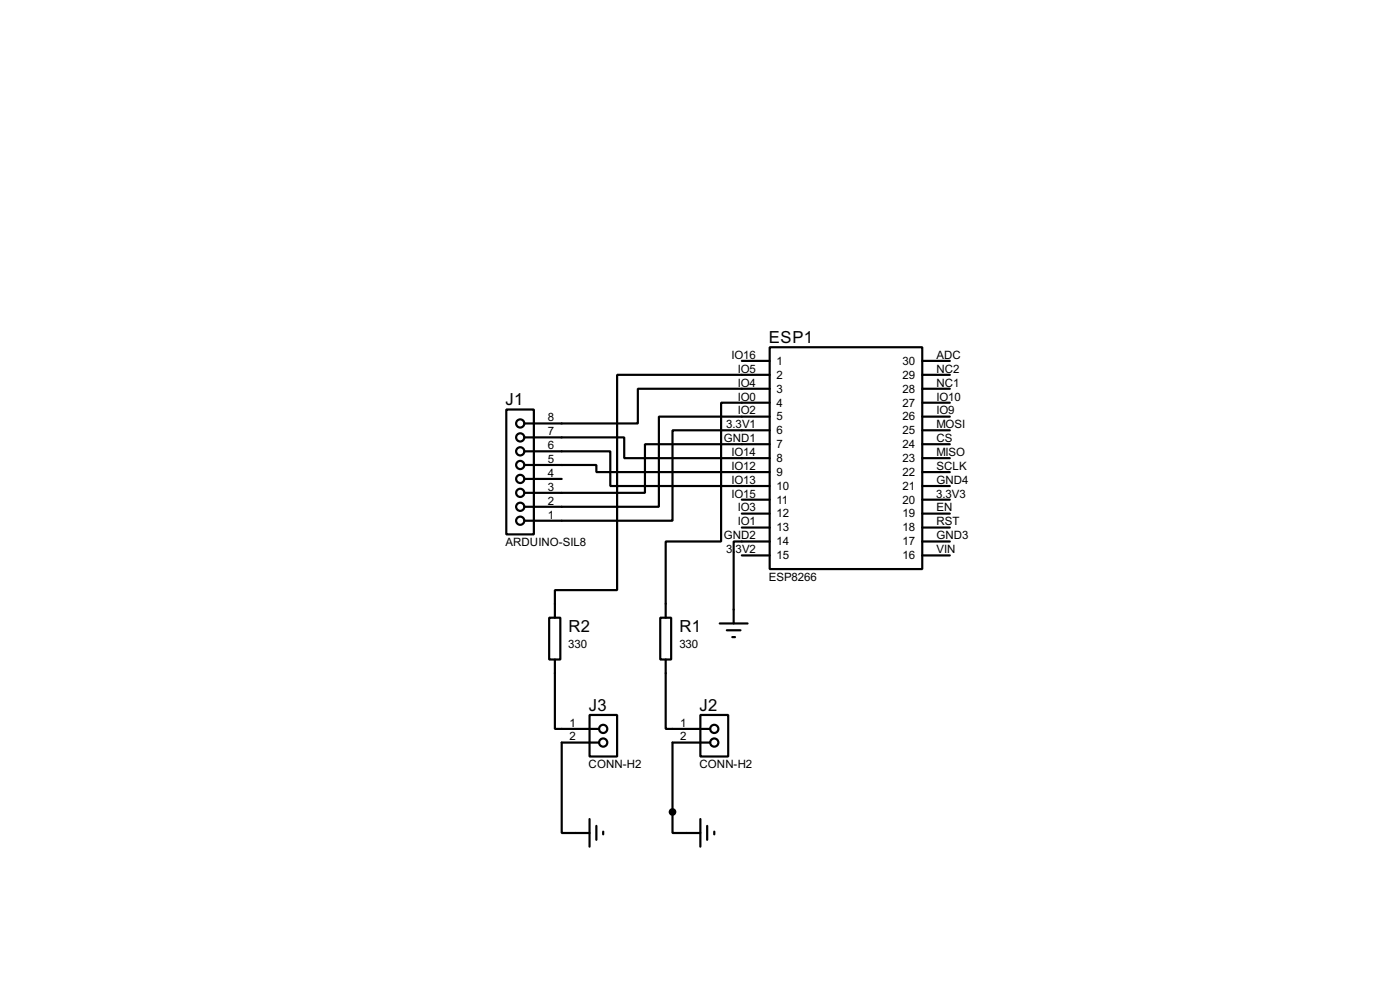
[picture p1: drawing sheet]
<svg xmlns="http://www.w3.org/2000/svg" width="256mm" height="180mm" viewBox="0 0 256 180" stroke-linecap="round" stroke-linejoin="round" font-family="sans-serif">
<g fill="none" stroke="#000" stroke-width=".4">
<path d="M92.8 75h5v22.8h-5zM135.9 66.1h5.1M141 63.6h28v40.6h-28zM141 78.8h-17.8v16.5h-27.1M141 76.3h-20.3v16.5h-24.6M141 71.2h-24.1v6.3h-20.8M141 73.7h-8.9v25.4h-10.1v14M141 68.6h-27.9v39.4h-11.4v5.1M169 66.1h5M169 68.6h5M169 71.2h5M169 73.7h5"/>
<path d="M169 76.3h5M169 78.8h5M96.1 85.1h13.2v1.3h31.7M96.1 82.6h15.7v6.4h29.2M96.1 80.1h18.3v3.8h26.6M96.1 87.7h6.8M135.9 91.5h5.1M135.9 94h5.1M135.9 96.6h5.1M141 81.3h-22.8v8.9h-22.1M141 99.1h-6.6v15M169 81.3h5"/>
<path d="M169 83.9h5M169 86.4h5M169 89h5M169 91.5h5M169 94h5M169 96.6h5M169 99.1h5M100.6 113.1h2.1v7.6h-2.1zM121 113.1h2v7.6h-2zM131.9 114.1h5.1M133.2 115.4h2.5M134.2 116.6h.5"/>
<path d="M135.9 101.7h5.1M169 101.7h5M101.7 120.7v12.7h8.1M108 130.9h5.1v7.6h-5.1zM109.8 135.9h-6.9v16.6h5.1M122 120.7v12.7h8.1M128.3 130.9h5.1v7.6h-5.1zM130.1 135.9h-6.9v16.6h5.1M108 149.9v5.1M109.3 151.2v2.5M110.5 152.2v.5M128.3 149.9v5.1"/>
<path d="M129.6 151.2v2.5M130.9 152.2v.5"/>
<circle cx="95.3" cy="77.5" r=".75"/>
<circle cx="95.3" cy="90.2" r=".75"/>
<circle cx="95.3" cy="80.1" r=".75"/>
<circle cx="95.3" cy="87.7" r=".75"/>
<circle cx="95.3" cy="95.3" r=".75"/>
<circle cx="95.3" cy="85.1" r=".75"/>
<circle cx="95.3" cy="92.8" r=".75"/>
<circle cx="95.3" cy="82.6" r=".75"/>
<circle cx="110.5" cy="135.9" r=".75"/>
<circle cx="110.5" cy="133.4" r=".75"/>
<circle cx="130.8" cy="133.4" r=".75"/>
<circle cx="130.8" cy="135.9" r=".75"/>
</g>
<circle cx="123.2" cy="148.6" r=".5" fill="#000" stroke="#000" stroke-width=".4"/>
<g font-size="3.4">
<text x="140.9" y="62.8">ESP1</text>
<text x="92.6" y="74.1">J1</text>
<text x="104.2" y="115.6">R2</text>
<text x="124.5" y="115.6">R1</text>
<text x="107.9" y="130.1">J3</text>
<text x="128.2" y="130.1">J2</text>
</g>
<g font-size="2.4">
<text x="134" y="65.6">IO16</text>
<text x="171.5" y="65.6">ADC</text>
<text x="135.1" y="68.2">IO5</text>
<text x="135.1" y="70.8">IO4</text>
<text x="142.3" y="66.7">1</text>
<text x="142.3" y="69.3">2</text>
<text x="142.3" y="71.9">3</text>
<text x="165.4" y="66.7">30</text>
<text x="165.4" y="69.3">29</text>
<text x="165.4" y="71.9">28</text>
<text x="171.5" y="68.2">NC2</text>
<text x="171.5" y="70.8">NC1</text>
<text x="100.4" y="77.1">8</text>
<text x="135.1" y="73.3">IO0</text>
<text x="135.1" y="75.8">IO2</text>
<text x="142.3" y="74.4">4</text>
<text x="142.3" y="76.9">5</text>
<text x="165.4" y="74.4">27</text>
<text x="165.4" y="76.9">26</text>
<text x="171.5" y="73.3">IO10</text>
<text x="171.5" y="75.8">IO9</text>
<text x="100.4" y="82.2">6</text>
<text x="100.4" y="79.7">7</text>
<text x="132.6" y="80.9">GND1</text>
<text x="133.1" y="78.3">3.3V1</text>
<text x="134" y="83.5">IO14</text>
<text x="142.3" y="79.5">6</text>
<text x="142.3" y="82">7</text>
<text x="165.4" y="79.5">25</text>
<text x="165.4" y="82">24</text>
<text x="171.5" y="78.3">MOSI</text>
<text x="171.5" y="80.9">CS</text>
<text x="171.5" y="83.5">MISO</text>
<text x="100.4" y="89.8">3</text>
<text x="100.4" y="87.3">4</text>
<text x="100.4" y="84.7">5</text>
<text x="134" y="86">IO12</text>
<text x="134" y="88.5">IO13</text>
<text x="142.3" y="84.6">8</text>
<text x="142.3" y="87.1">9</text>
<text x="142.3" y="89.6">10</text>
<text x="165.4" y="84.6">23</text>
<text x="165.4" y="87.1">22</text>
<text x="165.4" y="89.6">21</text>
<text x="171.5" y="86">SCLK</text>
<text x="171.5" y="88.5">GND4</text>
<text x="100.4" y="94.9">1</text>
<text x="100.4" y="92.4">2</text>
<text x="134" y="91.1">IO15</text>
<text x="135.1" y="93.6">IO3</text>
<text x="142.3" y="92.2">11</text>
<text x="142.3" y="94.7">12</text>
<text x="165.4" y="92.2">20</text>
<text x="165.4" y="94.7">19</text>
<text x="171.5" y="91.1">3.3V3</text>
<text x="171.5" y="93.6">EN</text>
<text x="92.6" y="99.9">ARDUINO-SIL8</text>
<text x="132.6" y="98.7">GND2</text>
<text x="133.1" y="101.2">3.</text>
<text x="134.8" y="101.2">3V2</text>
<text x="135.1" y="96.2">IO1</text>
<text x="142.3" y="97.3">13</text>
<text x="142.3" y="99.8">14</text>
<text x="165.4" y="97.3">18</text>
<text x="165.4" y="99.8">17</text>
<text x="171.5" y="96.2">RST</text>
<text x="171.5" y="98.7">GND3</text>
<text x="171.5" y="101.2">VIN</text>
<text x="140.8" y="106.3">ESP8266</text>
<text x="142.3" y="102.4">15</text>
<text x="165.4" y="102.4">16</text>
<text x="104.1" y="118.6">330</text>
<text x="124.5" y="118.6">330</text>
<text x="104.3" y="133">1</text>
<text x="104.3" y="135.5">2</text>
<text x="124.6" y="133">1</text>
<text x="124.6" y="135.5">2</text>
<text x="107.8" y="140.6">CONN-H2</text>
<text x="128.1" y="140.6">CONN-H2</text>
</g>
</svg>
